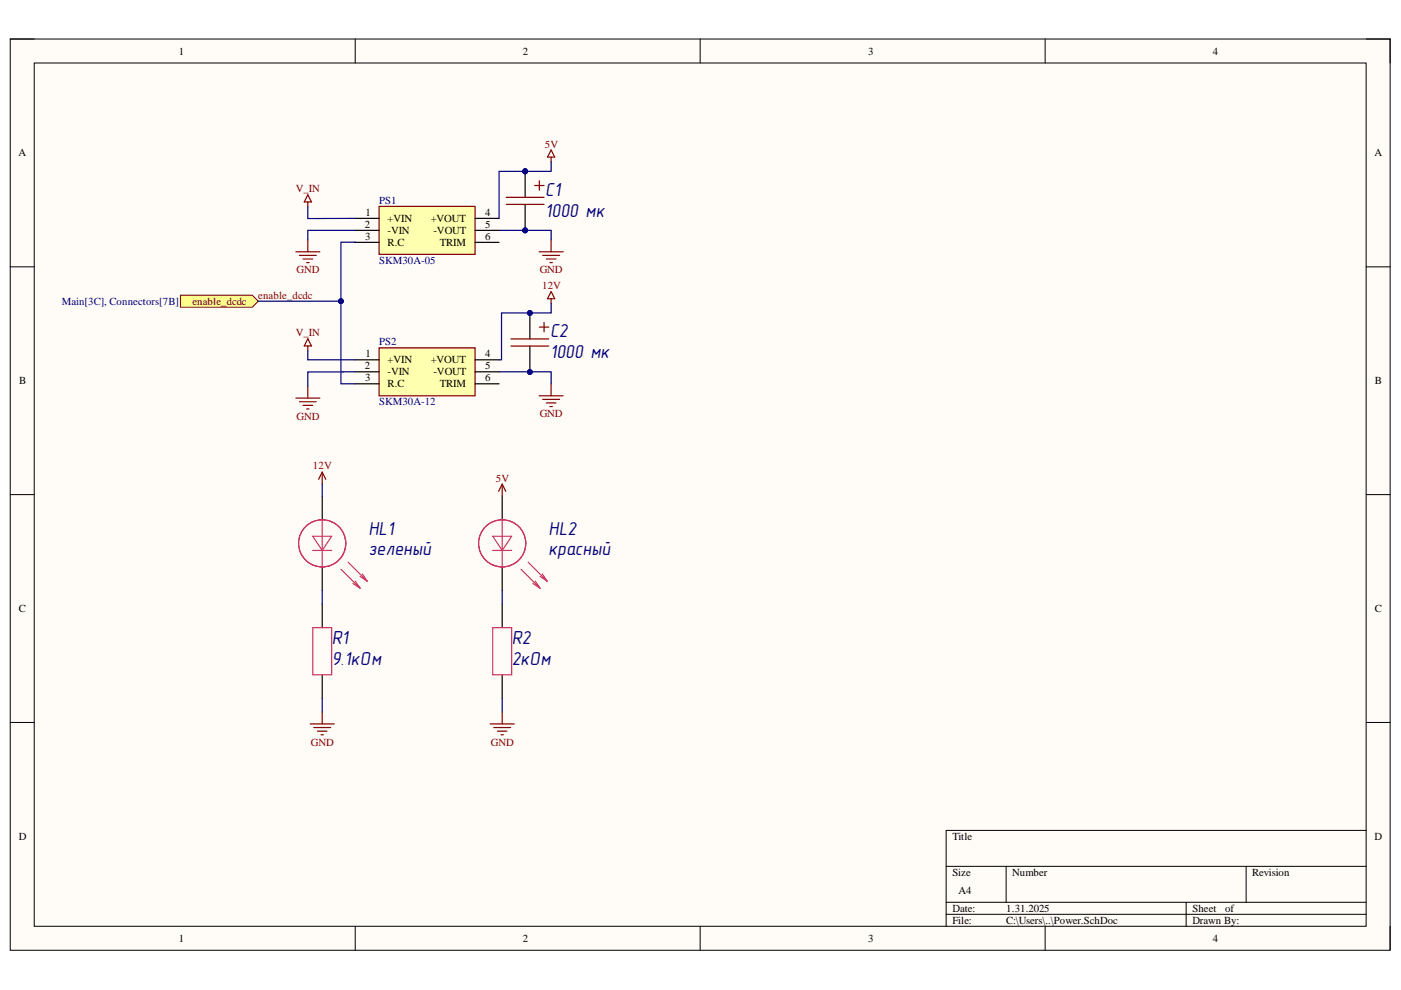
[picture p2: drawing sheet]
<svg xmlns="http://www.w3.org/2000/svg" width="297mm" height="210mm" viewBox="0 0 297 210" stroke-linecap="round" stroke-linejoin="round" font-family="sans-serif">
<path d="M2.2 8.3h292.5v193.2h-292.5z" fill-rule="evenodd" fill="#fffcf8"/>
<path d="M2.2 8.3h292.5v193.2h-292.5z" fill="none" stroke="#000" stroke-width=".21"/>
<path d="M7.3 13.4h282.3v183h-282.3z" fill-rule="evenodd" fill="#fffcf8"/>
<g fill="none" stroke="#000" stroke-width=".21">
<path d="M2.2 8.3h5.1M7.3 13.4h282.3v183h-282.3zM75.3 8.3v5.1M148.4 8.3v5.1M221.6 8.3v5.1M289.6 8.3h5.1v5.1M2.2 56.6h5.1M289.6 56.6h5.1M2.2 104.9h5.1M289.6 104.9h5.1M2.2 153.2h5.1M289.6 153.2h5.1"/>
<path d="M289.6 176.1h-89v20.3M75.3 196.4v5.1M148.4 196.4v5.1M200.6 183.7h89M200.6 191.3h89M200.6 193.9h89M213.3 183.7v7.6M221.6 196.4v5.1M251.5 191.3v5.1M264.2 183.7v7.6M294.7 196.4v5.1"/>
</g>
<path d="M68.3 105.2v5M106.5 105.2v5M68.3 120.2v5M68.3 128.1v5M106.5 120.2v5M106.5 128.1v5M68.3 143.1v5M106.5 143.1v5" fill="none" stroke="#000" stroke-width=".25"/>
<g fill="none" stroke="#da2467" stroke-width=".25">
<path d="M66.3 113.7h4l-2 3zM66.3 116.7h4M68.3 110.2v10M73.8 119.2l4 4M104.5 113.7h4l-2 3zM104.5 116.7h4M106.5 110.2v10M112 119.2l4 4M66.3 133.1h4v10h-4zM72.3 120.7l4 4M74.8 123.7l1.5 1M75.3 123.2l1 1.5"/>
<path d="M76.3 122.2l1.5 1M76.8 121.7l1 1.5M104.5 133.1h4v10h-4zM110.5 120.7l4 4M113 123.7l1.5 1M113.5 123.2l1 1.5M114.5 122.2l1.5 1M115 121.7l1 1.5"/>
<circle cx="68.3" cy="115.2" r="5"/>
<circle cx="106.5" cy="115.2" r="5"/>
</g>
<g fill="none" stroke="#800000" stroke-width=".25">
<path d="M68.3 100.1v2.6M68.3 100.1l-.7 1.5M68.3 100.1l.8 1.5M106.5 102.7l-.8 1.5M106.5 102.7l.7 1.5M106.5 102.7v2.5M65.8 153.5h5.1M66.5 154.3h3.6M67.3 155h2M68.1 155.8h.5M68.3 151v2.5M103.9 153.5h5.1"/>
<path d="M104.7 154.3h3.6M105.5 155h2M106.2 155.8h.5M106.5 151v2.5"/>
</g>
<path d="M80.4 43.8h20.3v10.1h-20.3z" fill-rule="evenodd" fill="#ffffb0"/>
<path d="M80.4 43.8h20.3v10.1h-20.3z" fill="none" stroke="#800000" stroke-width=".25"/>
<path d="M75.3 46.3h5.1M75.3 48.8h5.1M75.3 51.4h5.1M100.7 46.3h5.1M100.7 48.8h5.1M100.7 51.4h5.1" fill="none" stroke="#000" stroke-width=".25"/>
<path d="M80.4 73.7h20.3v10.2h-20.3z" fill-rule="evenodd" fill="#ffffb0"/>
<g fill="none" stroke="#800000" stroke-width=".25">
<path d="M116.9 31.8l.7 1.5h-1.5zM116.9 33.3v1M62.7 53.4h5.1M63.5 54.2h3.6M64.3 54.9h2M65 55.7h.5M65.3 42.8v1M65.3 50.8v2.6M65.3 41.3l.7 1.5h-1.5zM114.3 53.4h5.1M115.1 54.2h3.5M115.8 54.9h2.1"/>
<path d="M116.6 55.7h.5M116.9 50.8v2.6M65.3 73.4v1M65.3 71.8l.7 1.6h-1.5zM80.4 73.7h20.3v10.2h-20.3zM116.9 63.3v1.1M116.9 61.8l.7 1.5h-1.5zM62.7 84.4h5.1M63.5 85.2h3.6M64.3 85.9h2M65 86.7h.5M65.3 81.9v2.5"/>
<path d="M114.3 83.9h5.1M115.1 84.7h3.5M115.8 85.4h2.1M116.6 86.2h.5M116.9 81.4v2.5"/>
</g>
<path d="M75.3 76.3h5.1M75.3 78.8h5.1M100.7 76.3h5.1M100.7 78.8h5.1M75.3 81.4h5.1M100.7 81.4h5.1" fill="none" stroke="#000" stroke-width=".25"/>
<circle cx="111.3" cy="36.3" r=".51" fill="#000080"/>
<circle cx="111.3" cy="36.3" r=".51" fill="none" stroke="#000080" stroke-width=".21"/>
<circle cx="111.3" cy="48.8" r=".51" fill="#000080"/>
<circle cx="111.3" cy="48.8" r=".51" fill="none" stroke="#000080" stroke-width=".21"/>
<path d="M111.3 36.3v5.5" fill="none" stroke="#000" stroke-width=".25"/>
<circle cx="111.3" cy="36.3" r=".51" fill="#000080"/>
<circle cx="111.3" cy="36.3" r=".51" fill="none" stroke="#000080" stroke-width=".21"/>
<path d="M111.3 43.3v5.5" fill="none" stroke="#000" stroke-width=".25"/>
<circle cx="111.3" cy="48.8" r=".51" fill="#000080"/>
<circle cx="111.3" cy="48.8" r=".51" fill="none" stroke="#000080" stroke-width=".21"/>
<path d="M113.3 39.3h2.1M114.3 38.3v2M107.3 41.8h8.1M107.3 43.3h8.1" fill="none" stroke="#800000" stroke-width=".25"/>
<circle cx="112.3" cy="66.4" r=".51" fill="#000080"/>
<circle cx="112.3" cy="66.4" r=".51" fill="none" stroke="#000080" stroke-width=".21"/>
<circle cx="112.3" cy="78.9" r=".51" fill="#000080"/>
<circle cx="112.3" cy="78.9" r=".51" fill="none" stroke="#000080" stroke-width=".21"/>
<path d="M112.3 66.4v5.5" fill="none" stroke="#000" stroke-width=".25"/>
<circle cx="112.3" cy="66.4" r=".51" fill="#000080"/>
<circle cx="112.3" cy="66.4" r=".51" fill="none" stroke="#000080" stroke-width=".21"/>
<path d="M112.3 73.4v5.5" fill="none" stroke="#000" stroke-width=".25"/>
<circle cx="112.3" cy="78.9" r=".51" fill="#000080"/>
<circle cx="112.3" cy="78.9" r=".51" fill="none" stroke="#000080" stroke-width=".21"/>
<path d="M108.3 71.9h8M108.3 73.4h8M114.3 69.4h2M115.4 68.4v2" fill="none" stroke="#800000" stroke-width=".25"/>
<path d="M38.3 62.6h15.2l1.3 1.3-1.3 1.2h-15.2z" fill-rule="evenodd" fill="#ffff80"/>
<path d="M38.3 62.6h15.2l1.3 1.3-1.3 1.2h-15.2z" fill="none" stroke="#800000" stroke-width=".21"/>
<path d="M65.3 43.8v2.5h10M105.8 48.8h11.1v2M65.3 74.4v1.9h10M68.3 102.7v2.5M68.3 125.2v2.9M106.5 125.2v2.9M68.3 148.1v2.9M106.5 148.1v2.9" fill="none" stroke="#000080" stroke-width=".25"/>
<circle cx="111.3" cy="48.8" r=".51" fill="#000080"/>
<circle cx="111.3" cy="48.8" r=".51" fill="none" stroke="#000080" stroke-width=".21"/>
<path d="M116.9 34.3v2h-5.6M75.3 78.8l-10 .1v3" fill="none" stroke="#000080" stroke-width=".25"/>
<circle cx="111.3" cy="36.3" r=".51" fill="#000080"/>
<circle cx="111.3" cy="36.3" r=".51" fill="none" stroke="#000080" stroke-width=".21"/>
<path d="M111.3 36.3h-5.5v10" fill="none" stroke="#000080" stroke-width=".25"/>
<circle cx="111.3" cy="36.3" r=".51" fill="#000080"/>
<circle cx="111.3" cy="36.3" r=".51" fill="none" stroke="#000080" stroke-width=".21"/>
<path d="M75.3 48.8h-10v2M54.8 63.9h17.5M105.8 78.8h11.1v2.6M116.9 64.4v2h-10.6v9.9h-.5" fill="none" stroke="#000080" stroke-width=".25"/>
<circle cx="72.3" cy="63.9" r=".51" fill="#000080"/>
<circle cx="72.3" cy="63.9" r=".51" fill="none" stroke="#000080" stroke-width=".21"/>
<path d="M75.3 51.4l-3-.1v30.1h3" fill="none" stroke="#000080" stroke-width=".25"/>
<circle cx="72.3" cy="63.9" r=".51" fill="#000080"/>
<circle cx="72.3" cy="63.9" r=".51" fill="none" stroke="#000080" stroke-width=".21"/>
<g font-size="4" fill="#000080">
<text x="115.6" y="41.5">C1</text>
<text x="115.6" y="45.9">1000 мк</text>
<text x="116.6" y="71.5">C2</text>
<text x="116.6" y="75.9">1000 мк</text>
<text x="78.1" y="113.4">HL1</text>
<text x="116.3" y="113.4">HL2</text>
<text x="78.1" y="117.7">зеленый</text>
<text x="116.3" y="117.7">красный</text>
<text x="70.3" y="136.6">R1</text>
<text x="108.5" y="136.6">R2</text>
<text x="70.3" y="140.9">9.1кОм</text>
<text x="108.5" y="140.9">2кОм</text>
</g>
<g font-size="2.3">
<text x="37.9" y="11.6">1</text>
<text x="110.9" y="11.6">2</text>
<text x="184.1" y="11.6">3</text>
<text x="257.1" y="11.6">4</text>
<text x="3.9" y="33.1">A</text>
<text x="291.4" y="33.1">A</text>
<text x="77.5" y="45.8">1</text>
<text x="82.2" y="47">+VIN</text>
<text x="91.3" y="47">+VOUT</text>
<text x="102.8" y="45.8">4</text>
<text x="77.4" y="48.3">2</text>
<text x="77.4" y="50.8">3</text>
<text x="82.2" y="49.6">-VIN</text>
<text x="82.2" y="52.1">R.C</text>
<text x="91.9" y="49.6">-VOUT</text>
<text x="93.3" y="52.1">TRIM</text>
<text x="102.8" y="48.3">5</text>
<text x="102.8" y="50.8">6</text>
<text x="77.5" y="75.8">1</text>
<text x="82.2" y="77">+VIN</text>
<text x="91.3" y="77">+VOUT</text>
<text x="102.8" y="75.8">4</text>
<text x="4.1" y="81.4">B</text>
<text x="77.4" y="78.3">2</text>
<text x="77.4" y="80.9">3</text>
<text x="82.2" y="79.6">-VIN</text>
<text x="82.2" y="82.1">R.C</text>
<text x="91.9" y="79.6">-VOUT</text>
<text x="93.3" y="82.1">TRIM</text>
<text x="102.8" y="78.3">5</text>
<text x="102.8" y="80.9">6</text>
<text x="291.5" y="81.4">B</text>
<text x="4" y="129.7">C</text>
<text x="291.5" y="129.7">C</text>
<text x="4" y="178">D</text>
<text x="201.9" y="178">Title</text>
<text x="291.4" y="178">D</text>
<text x="201.9" y="185.7">Size</text>
<text x="214.6" y="185.7">Number</text>
<text x="265.5" y="185.7">Revision</text>
<text x="203.2" y="189.5">A4</text>
<text x="201.9" y="193.3">Date:</text>
<text x="201.9" y="195.9">File:</text>
<text x="213.4" y="193.3">1.31.2025</text>
<text x="213.4" y="195.9">C:\Users\..\Power.SchDoc</text>
<text x="252.8" y="193.3">Sheet</text>
<text x="252.8" y="195.9">Drawn By:</text>
<text x="259.8" y="193.3">of</text>
<text x="37.9" y="199.7">1</text>
<text x="110.9" y="199.7">2</text>
<text x="184.1" y="199.7">3</text>
<text x="257.1" y="199.7">4</text>
</g>
<g font-size="2.3" fill="#800000">
<text x="115.5" y="31.3">5V</text>
<text x="62.7" y="40.8">V_IN</text>
<text x="62.9" y="57.9">GND</text>
<text x="114.4" y="57.9">GND</text>
<text x="40.8" y="64.6">enable_dcdc</text>
<text x="54.8" y="63.3">enable_dcdc</text>
<text x="114.9" y="61.3">12V</text>
<text x="62.7" y="71.3">V_IN</text>
<text x="62.9" y="89">GND</text>
<text x="114.4" y="88.5">GND</text>
<text x="66.4" y="99.5">12V</text>
<text x="105.1" y="102.2">5V</text>
<text x="65.9" y="158.1">GND</text>
<text x="104.1" y="158.1">GND</text>
</g>
<g font-size="2.3" fill="#000080">
<text x="80.4" y="43.2">PS1</text>
<text x="80.4" y="55.9">SKM30A-05</text>
<text x="13.1" y="64.6">Main[3C], Connectors[7B]</text>
<text x="80.4" y="73.2">PS2</text>
<text x="80.4" y="85.9">SKM30A-12</text>
</g>
</svg>
